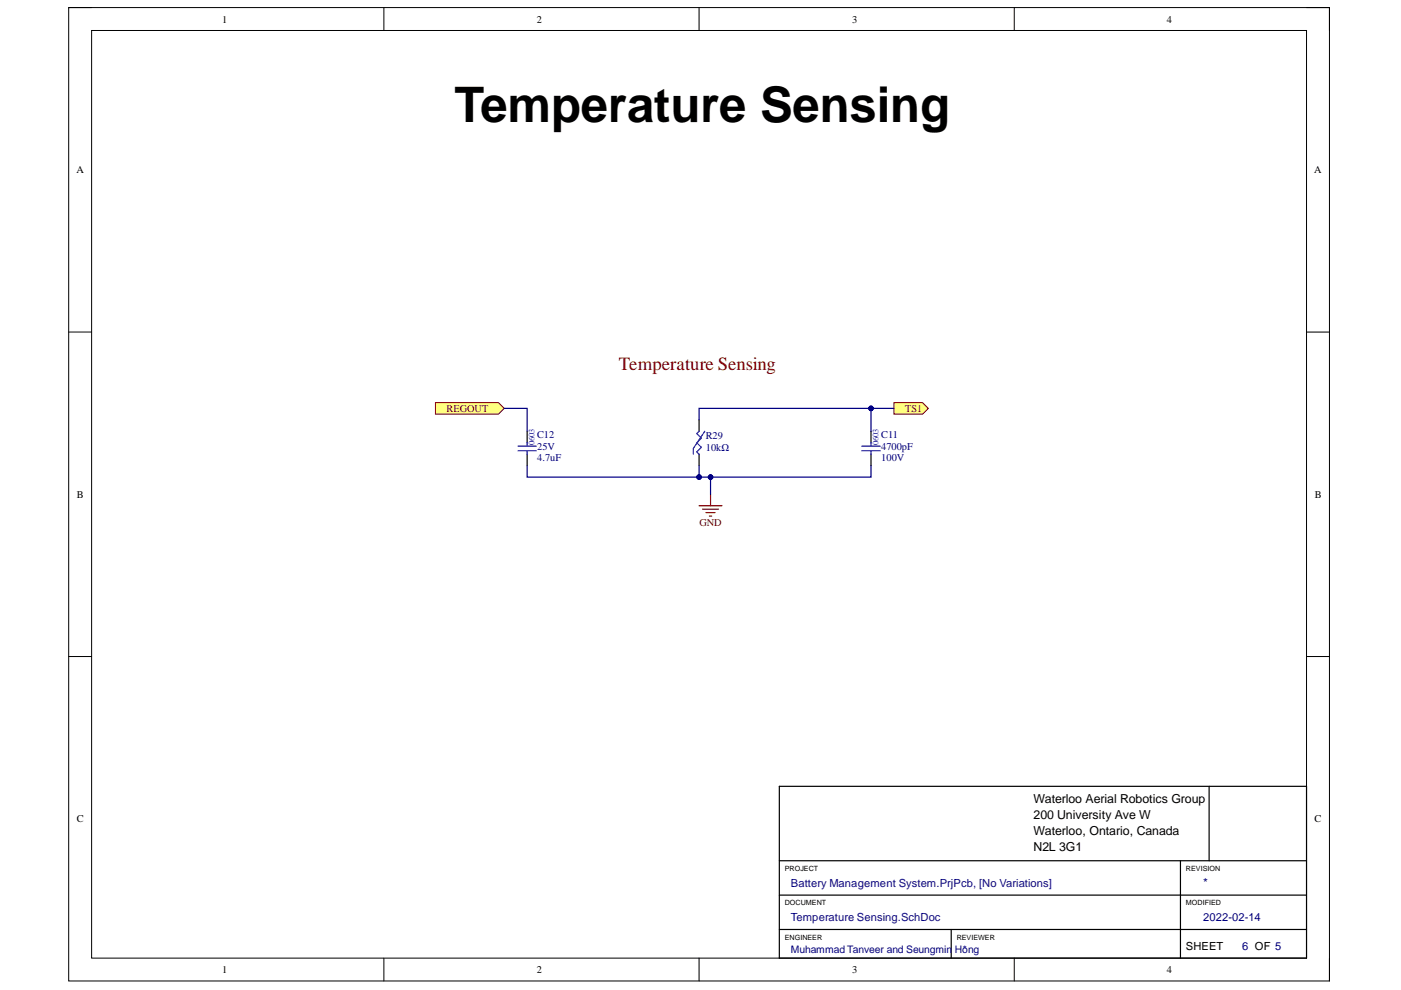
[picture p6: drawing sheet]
<svg xmlns="http://www.w3.org/2000/svg" width="297mm" height="210mm" viewBox="0 0 297 210" stroke-linecap="round" stroke-linejoin="round" font-family="sans-serif">
<path d="M14.6 1.6h267.3v206.4h-267.3z" fill="none" stroke="#000" stroke-width=".21"/>
<path d="M19.4 6.5h257.6v196.6h-257.6z" fill-rule="evenodd" fill="#fff"/>
<g fill="none" stroke="#000" stroke-width=".21">
<path d="M14.6 1.6h4.8M19.4 6.5h257.6v196.6h-257.6zM81.4 1.6v4.9M148.2 1.6v4.9M215 1.6v4.9M277 1.6h4.9v4.9M14.6 70.4h4.8M277 70.4h4.9M14.6 139.2h4.8M277 139.2h4.9M81.4 203.1v4.9M148.2 203.1v4.9"/>
<path d="M215 203.1v4.9M281.9 203.1v4.9"/>
</g>
<g fill="none" stroke="#000" stroke-width=".25">
<path d="M111.8 91.4v2.5M111.8 96.3v2.4M148.2 89v2.4M148.2 96.3v2.4M184.7 91.4v2.5M184.7 96.3v2.4M165.2 166.7h111.8v36.4h-111.8zM256.4 166.7v15.8M165.2 189.8h111.8M165.2 182.5h111.8M165.2 197.1h111.8M201.7 197.1v6"/>
<path d="M250.3 182.5v20.6"/>
</g>
<path d="M109.8 95.6h3.9M109.8 94.6h3.9M111.8 93.9v.7M111.8 95.6v.7M148.2 91.4l-.5 .5 1 1-1 1 1 .9-1 1 .5 .5M149.4 91.4l-2.4 3.7v1.2M182.7 95.6h3.9M182.7 94.6h3.9M184.7 93.9v.7M184.7 95.6v.7" fill="none" stroke="#00f" stroke-width=".25"/>
<path d="M148.2 107.2h4.9M148.9 108h3.4M149.7 108.7h1.9M150.4 109.4h.5M150.6 104.8v2.4" fill="none" stroke="#800000" stroke-width=".25"/>
<path d="M189.5 85.4h6.1l1.2 1.2-1.2 1.2h-6.1z" fill-rule="evenodd" fill="#ffff80"/>
<path d="M189.5 85.4h6.1l1.2 1.2-1.2 1.2h-6.1z" fill="none" stroke="#800000" stroke-width=".21"/>
<path d="M92.3 85.4h13.4l1.2 1.2-1.2 1.2h-13.4z" fill-rule="evenodd" fill="#ffff80"/>
<path d="M92.3 85.4h13.4l1.2 1.2-1.2 1.2h-13.4z" fill="none" stroke="#800000" stroke-width=".21"/>
<path d="M184.7 86.6h-36.5v2.4" fill="none" stroke="#000080" stroke-width=".25"/>
<circle cx="184.7" cy="86.6" r=".49" fill="#000080"/>
<circle cx="184.7" cy="86.6" r=".49" fill="none" stroke="#000080" stroke-width=".21"/>
<path d="M189.5 86.6h-4.8v4.8" fill="none" stroke="#000080" stroke-width=".25"/>
<circle cx="184.7" cy="86.6" r=".49" fill="#000080"/>
<circle cx="184.7" cy="86.6" r=".49" fill="none" stroke="#000080" stroke-width=".21"/>
<path d="M106.9 86.6h4.9v4.8M148.2 98.7v2.5" fill="none" stroke="#000080" stroke-width=".25"/>
<circle cx="148.2" cy="101.2" r=".49" fill="#000080"/>
<circle cx="148.2" cy="101.2" r=".49" fill="none" stroke="#000080" stroke-width=".21"/>
<path d="M150.6 101.2v3.6" fill="none" stroke="#000080" stroke-width=".25"/>
<circle cx="150.6" cy="101.2" r=".49" fill="#000080"/>
<circle cx="150.6" cy="101.2" r=".49" fill="none" stroke="#000080" stroke-width=".21"/>
<path d="M111.8 98.7v2.5h72.9v-2.5" fill="none" stroke="#000080" stroke-width=".25"/>
<circle cx="150.6" cy="101.2" r=".49" fill="#000080"/>
<circle cx="150.6" cy="101.2" r=".49" fill="none" stroke="#000080" stroke-width=".21"/>
<circle cx="148.2" cy="101.2" r=".49" fill="#000080"/>
<circle cx="148.2" cy="101.2" r=".49" fill="none" stroke="#000080" stroke-width=".21"/>
<text font-size="10.4" x="96.4" y="25.8">Temperature Sensing</text>
<text font-size="4" fill="#980000" x="131.2" y="78.5">Temperature Sensing</text>
<g font-size="2.6">
<text x="219.2" y="170.3">Waterloo Aerial Robotics Group</text>
<text x="219.2" y="173.7">200 University Ave W</text>
<text x="219.2" y="177.1">Waterloo, Ontario, Canada</text>
<text x="219.2" y="180.4">N2L 3G1</text>
</g>
<text font-size="2.6" fill="#000080" x="255.1" y="188.1">*</text>
<g font-size="2.4" fill="#11037f">
<text x="167.7" y="188.1">Battery Management System.PrjPcb, [No Variations]</text>
<text x="167.7" y="195.3">Temperature Sensing.SchDoc</text>
</g>
<g font-size="2.4" fill="#000080">
<text x="255.1" y="195.3">2022-02-14</text>
<text x="263.4" y="201.4">6 OF 5</text>
</g>
<text font-size="2.4" x="251.5" y="201.4">SHEET</text>
<g font-size="2.2">
<text x="47.1" y="4.8">1</text>
<text x="113.8" y="4.8">2</text>
<text x="180.7" y="4.8">3</text>
<text x="247.4" y="4.8">4</text>
<text x="16.2" y="36.7">A</text>
<text x="278.6" y="36.7">A</text>
<text x="16.3" y="105.5">B</text>
<text x="278.8" y="105.5">B</text>
<text x="16.3" y="174.4">C</text>
<text x="278.7" y="174.4">C</text>
<text x="47.1" y="206.3">1</text>
<text x="113.8" y="206.3">2</text>
<text x="180.7" y="206.3">3</text>
<text x="247.4" y="206.3">4</text>
</g>
<g font-size="2.2" fill="#800000">
<text x="94.7" y="87.3">REGOUT</text>
<text x="191.9" y="87.3">TS1</text>
<text x="148.3" y="111.6">GND</text>
</g>
<g font-size="2.2" fill="#000080">
<text x="113.9" y="95.4">25V</text>
<text x="113.9" y="92.9">C12</text>
<text x="149.7" y="95.5">10kΩ</text>
<text x="149.7" y="93.2">R29</text>
<text x="186.9" y="95.4">4700pF</text>
<text x="186.9" y="92.9">C11</text>
<text x="113.9" y="97.8">4.7uF</text>
<text x="186.9" y="97.8">100V</text>
<text x="167.7" y="202.1">Muhammad Tanveer and Seungmin</text>
<text x="202.5" y="202.1">Hong</text>
<text x="204.1" y="202.1">*</text>
</g>
<g font-size="1.8" fill="#00f">
<text x="113.3" y="94.4" transform="rotate(-90 113.3 94.4)">0603</text>
<text x="186.3" y="94.4" transform="rotate(-90 186.3 94.4)">0603</text>
</g>
<g font-size="1.5">
<text x="166.4" y="184.6">PROJECT</text>
<text x="251.5" y="184.6">REVISION</text>
<text x="166.4" y="191.9">DOCUMENT</text>
<text x="251.5" y="191.9">MODIFIED</text>
<text x="166.4" y="199.2">ENGINEER</text>
<text x="202.8" y="199.2">REVIEWER</text>
</g>
</svg>
